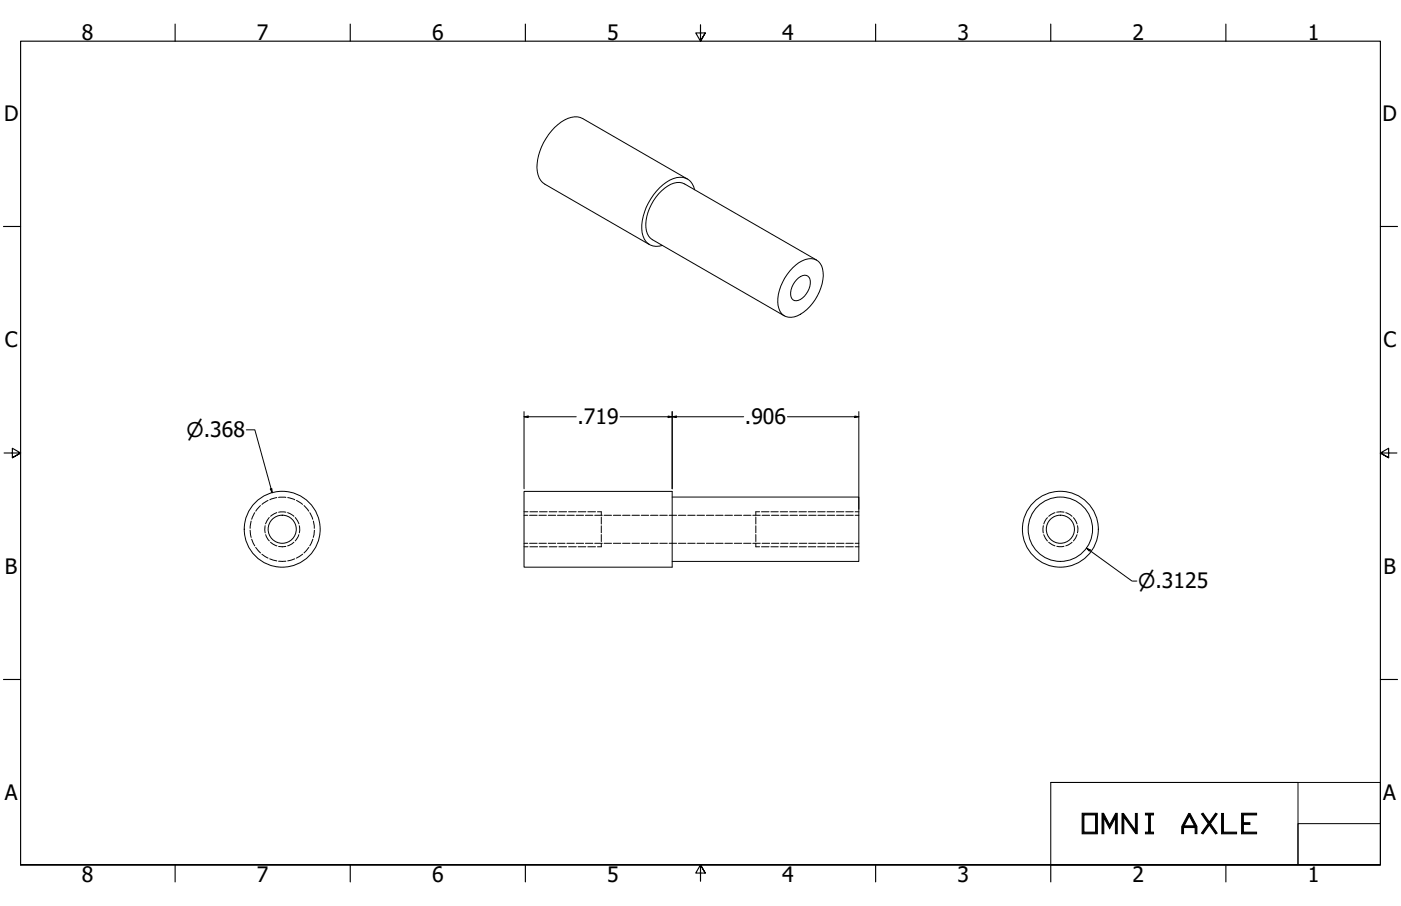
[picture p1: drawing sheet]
<svg xmlns="http://www.w3.org/2000/svg" width="864mm" height="559mm" viewBox="0 0 864 559" stroke-linecap="round" stroke-linejoin="round" font-family="sans-serif">
<!-- layer: Hidden (ANSI) -->
<g fill="none" stroke="#000" stroke-width=".62">
<path d="M157 316l-2 4M161 312l-3 3M165 309l-4 2M171 307l-5 1M172 307h4M177 307l5 1M183 309l3 2M187 312l3 3M191 316l2 4M323 318h2M326 318h5M332 318h5"/>
<path d="M338 318h5M344 318h4M349 318h5M355 318h5M361 318h4M367 318h4M371 316v2M371 319v4M372 318h5M378 318h5M384 318h4M390 318h4"/>
<path d="M395 318h5M401 318h5M407 318h4M412 318h5M418 318h5M424 318h4M430 318h4M435 318h5M441 318h5M447 318h4M453 318h4M458 318h5"/>
<path d="M464 318h5M466 316v2M466 319v4M470 318h4M476 318h4M481 318h5M487 318h5M493 318h4M498 318h5M504 318h5M510 318h5M516 318h4"/>
<path d="M521 318h5M527 318h2M154 327l1 4M155 321l-1 5M155 333l2 4M158 338l3 3M190 338l-3 3M193 333l-2 4M193 321l1 5M194 327l-1 4M323 335h2M326 335h5"/>
<path d="M332 335h5M338 335h5M344 335h4M349 335h5M355 335h5M361 335h4M367 335h4M371 324v5M371 330v4M371 335v2M372 335h5M378 335h5"/>
<path d="M384 335h4M390 335h4M395 335h5M401 335h5M407 335h4M412 335h5M418 335h5M424 335h4M430 335h4M435 335h5M441 335h5M447 335h4"/>
<path d="M453 335h4M458 335h5M464 335h5M466 324v5M466 330v4M466 335v2M470 335h4M476 335h4M481 335h5M487 335h5M493 335h4M498 335h5"/>
<path d="M504 335h5M510 335h5M516 335h4M521 335h5M527 335h2M161 342l4 2M166 345l5 1M172 346h4M182 345l-5 1M187 342l-4 2"/>
</g>
<!-- layer: Hidden Narrow (ANSI) -->
<g fill="none" stroke="#000" stroke-width=".62">
<path d="M166 319l-2 4M171 316l-4 2M172 316h4M177 316l4 2M182 319l2 4M323 316h2M327 316h4M333 316h4M339 316h4M344 316h5M350 316h5M356 316h5"/>
<path d="M362 316h5M368 316h3M466 316h2M469 316h5M475 316h5M481 316h5M487 316h4M492 316h5M498 316h5M504 316h5M510 316h4M516 316h4"/>
<path d="M521 316h5M527 316h2M646 319l-3 4M650 316l-4 2M651 316h5M657 316l4 2M662 319l2 4M163 324v5M164 330l2 4M167 334l4 3M172 337h4M181 334l-4 3"/>
<path d="M184 330l-2 4M184 324l1 5M323 337h2M327 337h4M333 337h4M339 337h4M344 337h5M350 337h5M356 337h5M362 337h5M368 337h3M466 337h2"/>
<path d="M469 337h5M475 337h5M481 337h5M487 337h4M492 337h5M498 337h5M504 337h5M510 337h4M516 337h4M521 337h5M527 337h2M643 324v5"/>
<path d="M643 330l3 4M646 334l4 3M651 337h5M661 334l-4 3M664 330l-2 4M664 324v5"/>
</g>
<!-- layer: Visible (ANSI) -->
<g fill="none" stroke="#000" stroke-width=".62">
<path d="M424 110l-65-37a14 14 0 0 0-15 4 34 34 0 0 0-12 31 9 9 0 0 0 4 6l64 37M428 117a10 10 0 0 0-15-6 35 35 0 0 0-17 32 9 9 0 0 0 12 8M489 165a13 13 0 0 1 14-5 13 13 0 0 1 4 15 29 29 0 0 1-17 20 8 8 0 0 1-11-9 30 30 0 0 1 10-21zM491 173l1-2a4 4 0 0 1 5-1 4 4 0 0 1 2 5 11 11 0 0 1-9 10 7 7 0 0 1-1-9zM503 160l-81-47a12 12 0 0 0-14 5 27 27 0 0 0-9 26l3 4 81 47M323 303h91v47h-91zM414 307h115v39h-115"/>
<circle cx="174" cy="326" r="9"/>
<circle cx="174" cy="326" r="23"/>
<circle cx="654" cy="326" r="23"/>
<circle cx="654" cy="326" r="20"/>
<circle cx="654" cy="326" r="9"/>
</g>
<!-- layer: Border (ANSI) -->
<g fill="none" stroke="#000" stroke-width=".7">
<path d="M108 15v10M216 15v10M324 15v10M432 15v10l-3-5h6l-3 5 3-5M540 15v10M648 15v10M756 15v10M2 140h11M851 140h10M3 279h10l-5-3v6l5-3-5 3M861 279h-10l5-3v6l-5-3 5 3M2 419h11"/>
<path d="M851 419h10M13 533v-508h838v508h-838h838M108 533v11M216 533v11M324 533v11M435 538l-3-5 3 5h-6l3-5v11M540 533v11M648 533v11M756 533v11"/>
</g>
<!-- layer: Title (ANSI) -->
<path d="M648 483h152v50h-152zM648 483h203v25M800 508h51v25h-51z" fill="none" stroke="#000" stroke-width=".62"/>
<!-- layer: Dimension (ANSI) -->
<g fill="none" stroke="#000" stroke-width=".62">
<path d="M323 257h3v1zM323 257h32M323 254v47M382 257h76M412 257h2l-2 1zM414 257h3v1zM414 254v47M485 257h44M527 257h2l-2 1zM529 254v60M152 265h5l11 39M167 302l1-1v3z"/>
<path d="M670 338l2 1-1 1zM670 338l28 20h3"/>
</g>
<path d="M323 257h3v1zM412 257h2l-2 1zM414 257h3v1zM527 257h2l-2 1zM167 302l1-1v3zM670 338l2 1-1 1z" fill="#000"/>
<g font-size="17.2">
<text x="665" y="514">OMNI</text>
<text x="727" y="514">AXLE</text>
</g>
<g font-size="13.1">
<text x="50" y="24">8</text>
<text x="158" y="24">7</text>
<text x="266" y="24">6</text>
<text x="374" y="24">5</text>
<text x="482" y="24">4</text>
<text x="590" y="24">3</text>
<text x="698" y="24">2</text>
<text x="806" y="24">1</text>
<text x="2" y="75">D</text>
<text x="852" y="75">D</text>
<text x="3" y="214">C</text>
<text x="853" y="214">C</text>
<text x="356" y="262">.719</text>
<text x="459" y="262">.906</text>
<text x="3" y="354">B</text>
<text x="853" y="354">B</text>
<text x="3" y="494">A</text>
<text x="853" y="494">A</text>
<text x="50" y="544">8</text>
<text x="158" y="544">7</text>
<text x="266" y="544">6</text>
<text x="374" y="544">5</text>
<text x="482" y="544">4</text>
<text x="590" y="544">3</text>
<text x="698" y="544">2</text>
<text x="806" y="544">1</text>
</g>
<g font-size="12.4">
<text x="115" y="270">⌀.368</text>
<text x="702" y="363">⌀.3125</text>
</g>
</svg>
